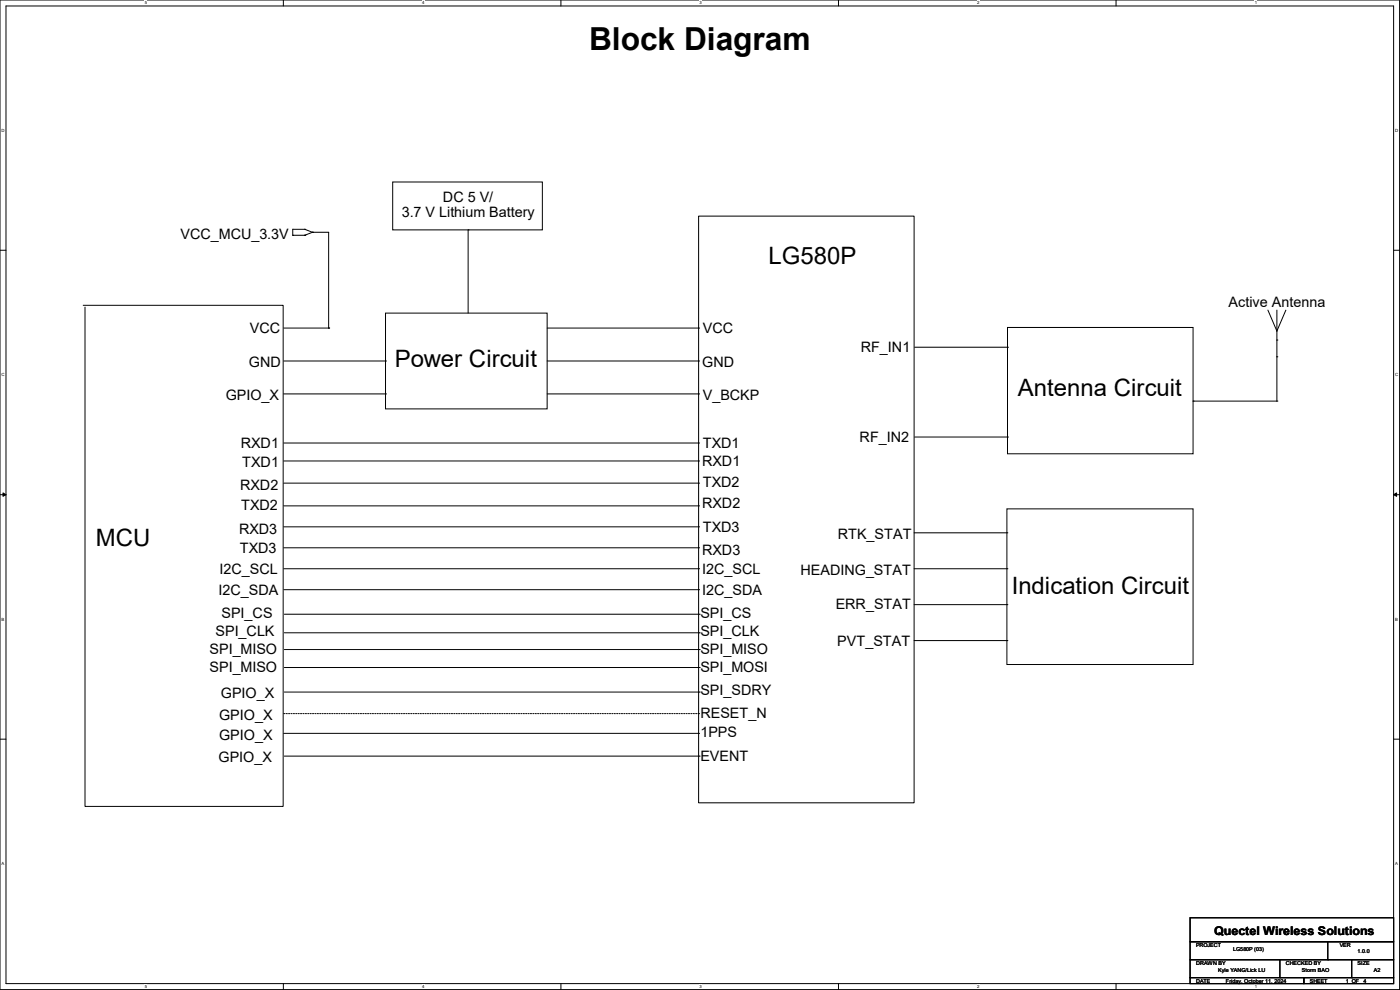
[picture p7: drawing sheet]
<svg xmlns="http://www.w3.org/2000/svg" width="297mm" height="210mm" viewBox="0 0 297 210" stroke-linecap="round" stroke-linejoin="round" font-family="sans-serif">
<path d="M0 0h296.9v209.9h-296.9zM1.3 1.3h294.4v207.4h-294.4z" fill="none" stroke="#000" stroke-width=".21"/>
<g fill="#fff">
<path d="M30.7 .1h.5v1h-.5z"/>
<path d="M30.7 208.8h.5v1h-.5z"/>
</g>
<path d="M60.1 0v1.3M60.1 208.7v1.2" fill="none" stroke="#000" stroke-width=".21"/>
<g fill="#fff">
<path d="M89.5 .1h.5v1h-.5z"/>
<path d="M89.5 208.8h.5v1h-.5z"/>
</g>
<path d="M119 0v1.3M119 208.7v1.2" fill="none" stroke="#000" stroke-width=".21"/>
<g fill="#fff">
<path d="M148.4 .1h.5v1h-.5z"/>
<path d="M148.4 208.8h.5v1h-.5z"/>
</g>
<path d="M177.9 0v1.3M177.9 208.7v1.2" fill="none" stroke="#000" stroke-width=".21"/>
<g fill="#fff">
<path d="M207.3 .1h.5v1h-.5z"/>
<path d="M207.3 208.8h.5v1h-.5z"/>
</g>
<path d="M236.8 0v1.3M236.8 208.7v1.2" fill="none" stroke="#000" stroke-width=".21"/>
<g fill="#fff">
<path d="M266.2 .1h.5v1h-.5z"/>
<path d="M266.2 208.8h.5v1h-.5z"/>
<path d="M.3 27.2h.7v1h-.7z"/>
<path d="M296 27.2h.6v1h-.6z"/>
<path d="M.3 79h.7v1h-.7z"/>
<path d="M296 79h.6v1h-.6z"/>
</g>
<path d="M0 53.1h1.3M295.7 53.1h1.2" fill="none" stroke="#000" stroke-width=".21"/>
<g fill="#fff">
<path d="M.3 130.9h.6v1h-.6z"/>
<path d="M296 130.9h.6v1h-.6z"/>
</g>
<path d="M0 104.9h1.3M295.7 104.9h1.2" fill="none" stroke="#000" stroke-width=".21"/>
<path d="M.6 104.6l.7 .3-.7 .4zM295.7 104.9l.6-.3v.7z" fill="#000" stroke="#000" stroke-width=".21"/>
<g fill="#fff">
<path d="M.3 182.7h.6v1h-.6z"/>
<path d="M296 182.7h.5v1h-.5z"/>
</g>
<g fill="none" stroke="#000" stroke-width=".21">
<path d="M83.3 38.6h31.8v10.2h-31.8zM62.1 49.9h.1M62.1 49.9h2.5M64.6 48.6h.1M64.6 49.9h.1M64.6 48.6h-2.5v1.3M64.6 48.6l1.7 .7M66.3 49.3h.1M66.3 49.3l-1.7 .6M66.3 49.3h3.4v20.3M99.3 48.8h.1M99.3 48.8v17.6"/>
<path d="M148.2 45.8h45.7v124.5h-45.7zM17.7 64.8h42.4v106.3h-42.1v-105.9M60.2 76.6h21.6M60.2 69.6h9.5M69.7 69.6h.1M81.8 66.4h34.3v20.3h-34.3zM81.8 76.6h.1M116.1 76.6h32.1M116.1 69.6h32.1M148.2 69.6h.1M148.2 76.6h.1M194.1 73.7h19.6"/>
<path d="M213.7 69.5h39.4v26.8h-39.4zM213.7 73.7h.1M269 65.8l1.9 4.4M270.9 72.1h.1M270.9 65.8v4.4M270.9 75.7h.1M270.9 70.2v14.9M272.8 65.8l-1.9 4.4M60.2 83.6h21.6M60.2 94h88M60.2 97.8h88M81.8 83.6h.1"/>
<path d="M116.1 83.6h32.1M148.2 94h.1M148.2 83.6h.1M148.2 97.8h.1M194.1 92.7h19.6M213.7 92.7h.1M253.1 85.1h.1M253.1 85.1h17.8M270.9 85.1h.1M60.2 102.5h88M60.2 107.3h88M60.2 111.8h88"/>
<path d="M60.2 116.2h88M148.2 102.5h.1M148.2 107.3h.1M148.2 111.8h.1M148.2 116.2h.1M193.9 113h19.7M213.6 107.9h39.5v33.1h-39.5zM213.6 113h.1M60.2 125.1h88M60.2 120.6h88M60.3 130.3h88M60.3 134.2h88"/>
<path d="M60.3 137.8h88M148.2 125.1h.1M148.2 120.6h.1M148.3 130.3h.1M148.3 134.2h.1M148.3 137.8h.1M193.9 120.6h19.7M193.9 128.3h19.7M193.9 135.9h19.7M213.6 128.3h.1M213.6 120.6h.1M213.6 135.9h.1"/>
<path d="M0 156.8h1.3M60.2 155.6h88M60.3 146.8h88M60.3 141.6h88M148.2 155.6h.1M148.3 146.8h.1M148.3 141.6h.1M295.7 156.8h1.2M60.3 160.4h88M148.3 160.4h.1M252.5 194.7h43.2v5.1h-43.2zM252.5 199.8h43.2v3.8h-43.2z"/>
<path d="M281.7 199.8v3.8M252.5 203.6h43.2v3.8h-43.2zM252.5 207.4h24.1v1.3h-24.1zM271.5 207.4h.1M271.5 203.6v3.8M276.6 207.4h19.1v1.3h-19.1zM281.7 203.6h.1M286.8 207.4h.1M286.8 203.6v3.8"/>
</g>
<path d="M60.2 151.4h88M148.2 151.4h.1" fill="none" stroke="#000" stroke-width=".21" stroke-dasharray=".3"/>
<text font-size="6.7" x="125" y="10.5">Block Diagram</text>
<g font-size="5.1">
<text x="163" y="56.1">LG580P</text>
<text x="83.7" y="77.9">Power Circuit</text>
<text x="215.9" y="83.9">Antenna Circuit</text>
<text x="20.3" y="115.9">MCU</text>
<text x="214.6" y="126.1">Indication Circuit</text>
</g>
<g font-size="3">
<text x="85.2" y="46">3.7 V Lithium Battery</text>
<text x="94" y="42.9">DC 5 V/</text>
<text x="38.3" y="50.6">VCC_MCU_3.3V</text>
<text x="260.6" y="65.1">Active Antenna</text>
<text x="53" y="70.7">VCC</text>
<text x="149.1" y="70.6">VCC</text>
<text x="52.8" y="77.8">GND</text>
<text x="149" y="77.8">GND</text>
<text x="182.6" y="74.8">RF_IN1</text>
<text x="47.9" y="84.8">GPIO_X</text>
<text x="149.1" y="84.8">V_BCKP</text>
<text x="51.1" y="95.1">RXD1</text>
<text x="149.1" y="95">TXD1</text>
<text x="182.4" y="93.8">RF_IN2</text>
<text x="51.4" y="99">TXD1</text>
<text x="149" y="98.9">RXD1</text>
<text x="51" y="104">RXD2</text>
<text x="149" y="107.8">RXD2</text>
<text x="149.1" y="103.2">TXD2</text>
<text x="50.7" y="113.2">RXD3</text>
<text x="51.1" y="108.2">TXD2</text>
<text x="149.1" y="112.9">TXD3</text>
<text x="50.9" y="117.3">TXD3</text>
<text x="149" y="117.7">RXD3</text>
<text x="177.7" y="114.3">RTK_STAT</text>
<text x="46.6" y="121.8">I2C_SCL</text>
<text x="149" y="121.8">I2C_SCL</text>
<text x="169.8" y="121.9">HEADING_STAT</text>
<text x="46.4" y="126.2">I2C_SDA</text>
<text x="47" y="131">SPI_CS</text>
<text x="148.6" y="131">SPI_CS</text>
<text x="149" y="126.2">I2C_SDA</text>
<text x="177.3" y="129.2">ERR_STAT</text>
<text x="45.7" y="134.8">SPI_CLK</text>
<text x="148.6" y="134.8">SPI_CLK</text>
<text x="177.6" y="137">PVT_STAT</text>
<text x="44.4" y="138.6">SPI_MISO</text>
<text x="44.4" y="142.5">SPI_MISO</text>
<text x="148.6" y="138.6">SPI_MISO</text>
<text x="148.6" y="142.5">SPI_MOSI</text>
<text x="46.9" y="148">GPIO_X</text>
<text x="148.6" y="147.5">SPI_SDRY</text>
<text x="46.5" y="152.7">GPIO_X</text>
<text x="148.6" y="152.2">RESET_N</text>
<text x="46.4" y="161.6">GPIO_X</text>
<text x="46.5" y="156.9">GPIO_X</text>
<text x="148.6" y="161.5">EVENT</text>
<text x="148.6" y="156.4">1PPS</text>
</g>
<text font-size="2.5" x="257.6" y="198.3">Quectel Wireless Solutions</text>
<g font-size="1.1">
<text x="253.7" y="200.9">PROJECT</text>
<text x="261.6" y="201.8">LG580P (03)</text>
<text x="284.2" y="200.9">VER</text>
<text x="288" y="202.1">1.0.0</text>
<text x="253.7" y="208.5">DATE</text>
<text x="253.7" y="204.7">DRAWN BY</text>
<text x="258.4" y="206.2">Kyle YANG/Lick LU</text>
<text x="260.1" y="208.5">Friday, October 11, 2024</text>
<text x="272.8" y="204.7">CHECKED BY</text>
<text x="276.2" y="206.2">Storm BAO</text>
<text x="277.9" y="208.5">SHEET</text>
<text x="285.5" y="208.5">1 OF</text>
<text x="288" y="204.7">SIZE</text>
<text x="289.3" y="208.5">4</text>
<text x="291.5" y="206.2">A2</text>
</g>
<g font-size=".9">
<text x="30.7" y=".9">5</text>
<text x="89.5" y=".9">4</text>
<text x="148.4" y=".9">3</text>
<text x="207.3" y=".9">2</text>
<text x="266.2" y=".9">1</text>
<text x=".3" y="28">D</text>
<text x="296" y="28">D</text>
<text x=".3" y="79.8">C</text>
<text x="296" y="79.8">C</text>
<text x=".3" y="131.7">B</text>
<text x="296" y="131.7">B</text>
<text x=".3" y="183.5">A</text>
<text x="296" y="183.5">A</text>
<text x="30.7" y="209.6">5</text>
<text x="89.5" y="209.6">4</text>
<text x="148.4" y="209.6">3</text>
<text x="207.3" y="209.6">2</text>
<text x="266.2" y="209.6">1</text>
</g>
</svg>
